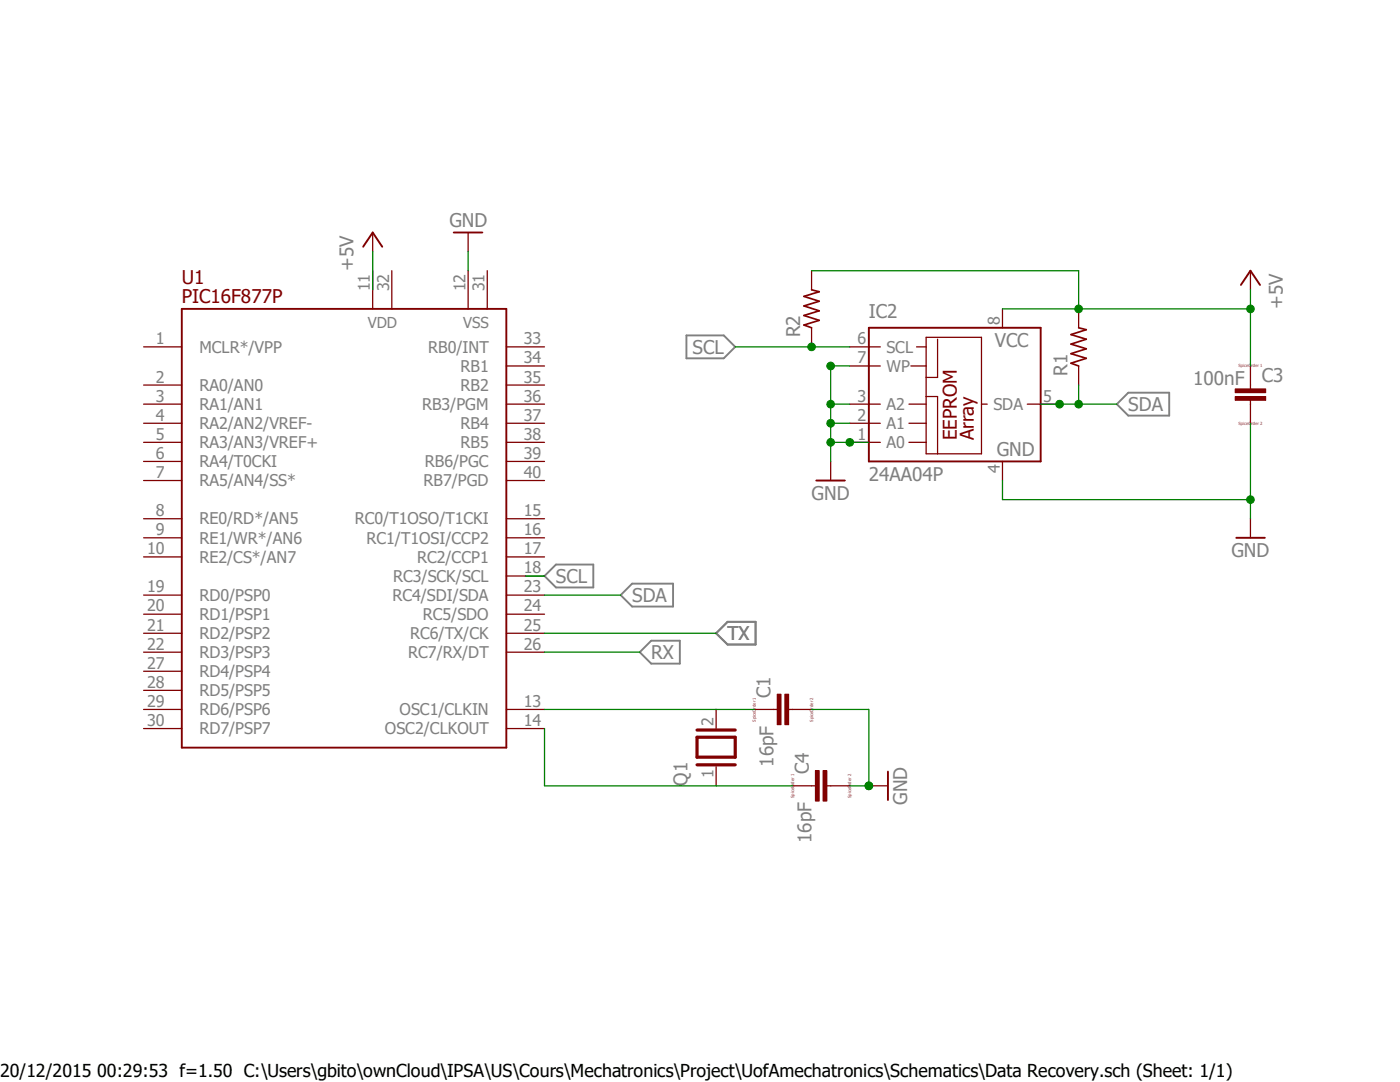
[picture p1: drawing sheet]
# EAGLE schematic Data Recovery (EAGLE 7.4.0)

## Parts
C1  C  [C0805]
C3  C  [C0805]
C4  C  [C0805]
IC2  24AA04P  [DIL8]
Q1  XTAL  [Q]
R1  R-US_0204/2V  [0204V]
R2  R-US_0204/2V  [0204V]
U1  PIC16F877P  [DIL40]

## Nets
+5V: C3.1 IC2.8(VCC) R1.2 R2.2
GND: C1.2 C3.2 C4.2 IC2.1(A0) IC2.2(A1) IC2.3(A2) IC2.4(GND) IC2.7(WP) U1.12(VSS)
N$15: C1.1 Q1.2 U1.13(OSC1/CLKIN)
N$16: C4.1 Q1.1 U1.14(OSC2/CLKOUT)
RX: U1.26(RC7/RX/DT)
SCL: IC2.6(SCL) R2.1
SDA: IC2.5(SDA) R1.1 U1.23(RC4/SDI/SDA)
TX: U1.25(RC6/TX/CK)
Unconnected: U1.1(MCLR*/VPP) U1.2(RA0/AN0) U1.3(RA1/AN1) U1.4(RA2/AN2/VREF-) U1.5(RA3/AN3/VREF+) U1.6(RA4/T0CKI) U1.7(RA5/AN4/SS*) U1.8(RE0/RD*/AN5) U1.9(RE1/WR*/AN6) U1.10(RE2/CS*/AN7) U1.11(VDD) U1.15(RC0/T1OSO/T1CKI) U1.16(RC1/T1OSI/CCP2) U1.17(RC2/CCP1) U1.18(RC3/SCK/SCL) U1.19(RD0/PSP0) U1.20(RD1/PSP1) U1.21(RD2/PSP2) U1.22(RD3/PSP3) U1.24(RC5/SDO) U1.27(RD4/PSP4) U1.28(RD5/PSP5) U1.29(RD6/PSP6) U1.30(RD7/PSP7) U1.31(VSS) U1.32(VDD) U1.33(RB0/INT) U1.34(RB1) U1.35(RB2) U1.36(RB3/PGM) U1.37(RB4) U1.38(RB5) U1.39(RB6/PGC) U1.40(RB7/PGD)
